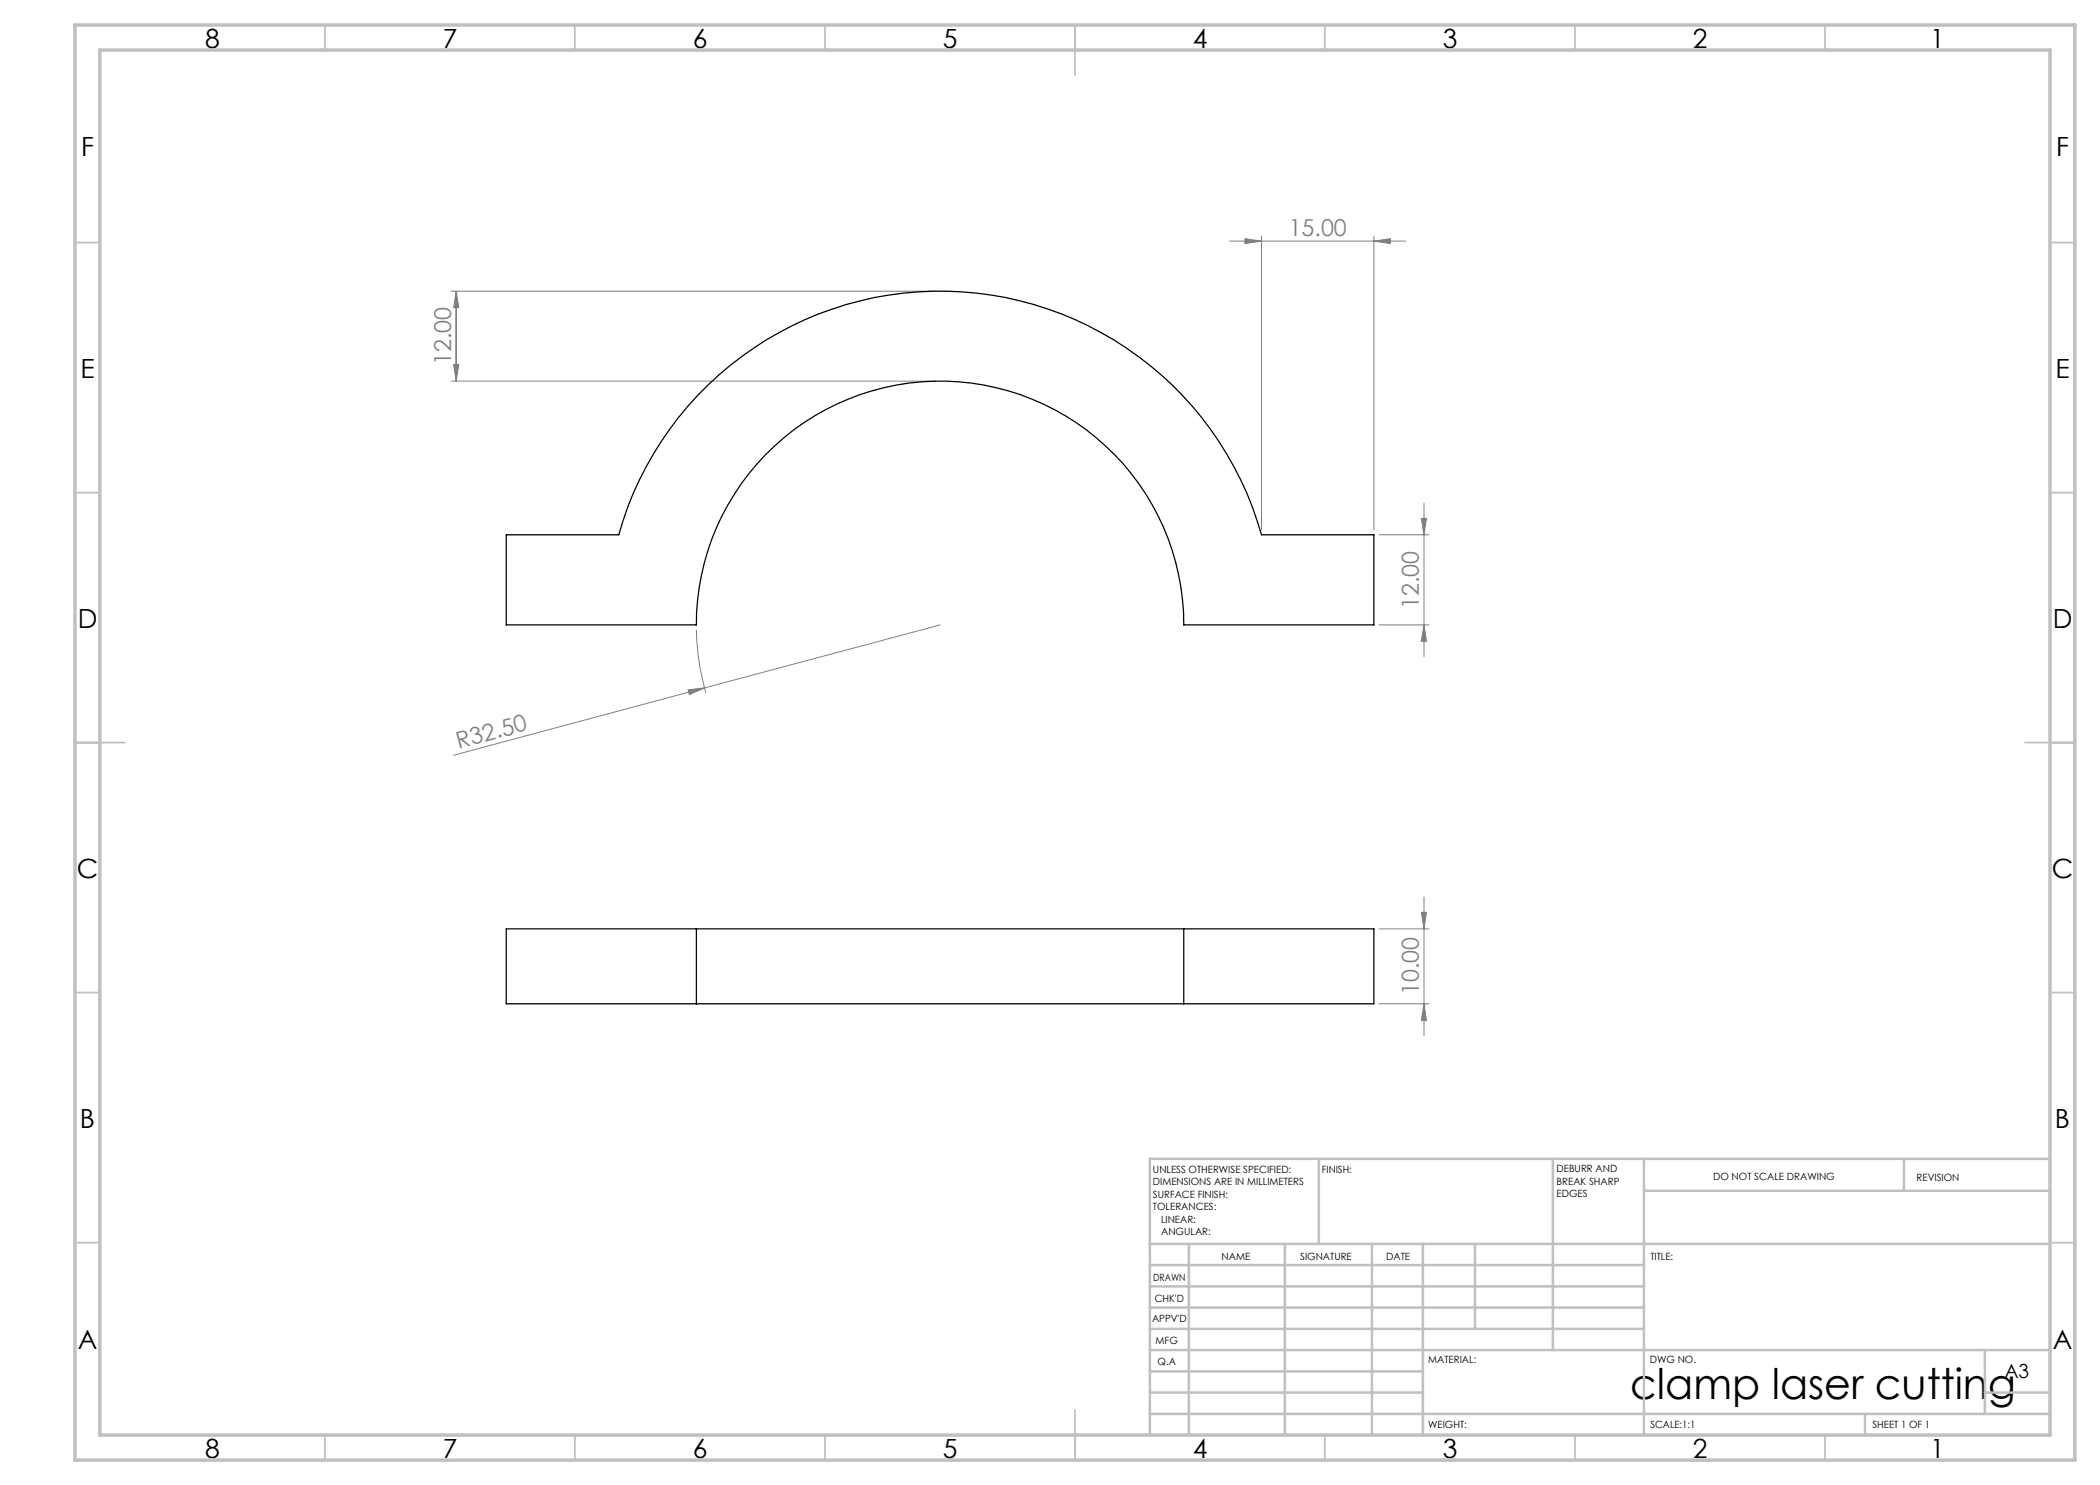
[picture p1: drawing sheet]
<svg xmlns="http://www.w3.org/2000/svg" width="420mm" height="297mm" viewBox="0 0 420 297" stroke-linecap="round" stroke-linejoin="round" font-family="sans-serif">
<g fill="none" stroke="#808080" stroke-width=".2">
<path d="M90.2 58.2h96.8M91.2 58.2v18M91.2 58.2l.6 3.3h-1.1zM246 48.2h35.1M249 47.7l3.3 .5-3.3 .5zM252.3 47.2v58.8M274.8 48.2l3.3-.5v1zM274.8 47.2v58.8M90.2 76.2h96.8M90.7 72.9h1.1l-.6 3.3zM275.8 107h10M284.3 103.7h1l-.5 3.3z"/>
<path d="M284.8 100.6v30.7M137.6 138l3.3-.4-3 1.3zM139.3 126a47.8 47.8 0 0 0 1.9 12.6M188 125l-97.3 26.1M275.8 125h10M284.8 125l.5 3.3h-1zM284.8 179.4v27.7M275.8 185.8h10M284.3 182.5h1l-.5 3.3zM275.8 200.8h10M284.8 200.8l.5 3.3h-1z"/>
</g>
<g fill="none" stroke="#c0c0c0" stroke-width=".35">
<path d="M65 5v5M115 5v5M165 5v5M215 5v10M265 5v5M315 5v5M365 5v5M15 48.5h5M410 48.5h5M15 98.5h5M410 98.5h5M15 148.5h10"/>
<path d="M405 148.5h10M15 198.5h5M410 198.5h5M15 248.5h5M410 248.5h5M65 287v5M115 287v5M165 287v5M215 282v10M265 287v5M315 287v5M365 287v5"/>
</g>
<g fill="none" stroke="#c0c0c0" stroke-width=".5">
<path d="M263.8 231.8v17M310.6 231.8v38.2M328.8 231.8v55.2M328.8 238.2h81.2M380.8 231.8v6.4M410 231.8h-180v55.2M230 248.8h180M230 257.3h98.8M230 253h98.8M237.8 248.8v38.2M257 248.8v38.2M274.4 248.8v38.2"/>
<path d="M284.6 248.8v38.2M295 248.8v17M230 265.8h98.8M230 261.5h98.8M230 278.5h54.6M230 274.3h54.6M230 270h180M397 278.5h13M397 270v12.8M230 282.8h180M373 282.8v4.2"/>
</g>
<path d="M15 5h400v287h-400zM20 10h390v277h-390z" fill="none" stroke="#c0c0c0" stroke-width=".7"/>
<g fill="#808080">
<path d="M137.6 138l3.3-.4-3 1.3z"/>
<path d="M274.8 48.2l3.3-.5v1zM249 47.7l3.3 .5-3.3 .5z"/>
<path d="M284.8 125l.5 3.3h-1zM284.3 103.7h1l-.5 3.3zM91.2 58.2l.6 3.3h-1.1zM90.7 72.9h1.1l-.6 3.3z"/>
<path d="M284.3 182.5h1l-.5 3.3zM284.8 200.8l.5 3.3h-1z"/>
</g>
<path d="M101.2 107h22.6a66.8 66.8 0 0 1 64.2-48.8 66.8 66.8 0 0 1 64.3 48.8h22.5v18h-38.1a48.7 48.7 0 0 0-48.7-48.8 48.7 48.7 0 0 0-48.7 48.8h-38.1zM139.3 185.8h97.4M139.3 185.8h-38.1v15h38.1M139.3 185.8v15M236.7 185.8h38.1v15h-38.1M236.7 185.8v15M139.3 200.8h97.4" fill="none" stroke="#000" stroke-width=".25"/>
<text font-size="8.5" x="326" y="279.7">clamp laser cutting</text>
<g font-size="5.3">
<text x="41" y="9.5">8</text>
<text x="88.5" y="9.5">7</text>
<text x="138.5" y="9.5">6</text>
<text x="188.5" y="9.5">5</text>
<text x="238.5" y="9.5">4</text>
<text x="288.5" y="9.5">3</text>
<text x="338.5" y="9.5">2</text>
<text x="386" y="9.5">1</text>
<text x="16.2" y="31.3">F</text>
<text x="411.2" y="31.3">F</text>
<text x="16.1" y="75.5">E</text>
<text x="411.1" y="75.5">E</text>
<text x="15.5" y="125.5">D</text>
<text x="410.5" y="125.5">D</text>
<text x="15.4" y="175.5">C</text>
<text x="410.4" y="175.5">C</text>
<text x="16" y="225.5">B</text>
<text x="411" y="225.5">B</text>
<text x="15.5" y="269.8">A</text>
<text x="410.5" y="269.8">A</text>
<text x="41" y="291.5">8</text>
<text x="88.5" y="291.5">7</text>
<text x="138.5" y="291.5">6</text>
<text x="188.5" y="291.5">5</text>
<text x="238.5" y="291.5">4</text>
<text x="288.5" y="291.5">3</text>
<text x="338.5" y="291.5">2</text>
<text x="386" y="291.5">1</text>
</g>
<g font-size="4.7" fill="#808080">
<text x="257.7" y="47.2">15.00</text>
<text x="90.2" y="73" transform="rotate(-90 90.2 73)">12.00</text>
<text x="283.8" y="121.8" transform="rotate(-90 283.8 121.8)">12.00</text>
<text x="91.7" y="149.7" transform="rotate(-15 91.7 149.7)">R32.50</text>
<text x="283.8" y="199.1" transform="rotate(-90 283.8 199.1)">10.00</text>
</g>
<text font-size="3.9" x="400.9" y="275.5">A3</text>
<g font-size="2">
<text x="230.6" y="234.6">UNLESS OTHERWISE SPECIFIED:</text>
<text x="230.6" y="237.1">DIMENSIONS ARE IN MILLIMETERS</text>
<text x="230.6" y="239.6">SURFACE FINISH:</text>
<text x="264.4" y="234.6">FINISH:</text>
<text x="311.3" y="234.5">DEBURR AND</text>
<text x="311.3" y="237">BREAK SHARP</text>
<text x="311.3" y="239.5">EDGES</text>
<text x="342.6" y="236">DO NOT SCALE DRAWING</text>
<text x="383.3" y="236.2">REVISION</text>
<text x="230.6" y="242.1">TOLERANCES:</text>
<text x="232.2" y="244.6">LINEAR:</text>
<text x="232.2" y="247.1">ANGULAR:</text>
<text x="244.3" y="252">NAME</text>
<text x="260" y="251.9">SIGNATURE</text>
<text x="277.2" y="251.9">DATE</text>
<text x="330.1" y="251.9">TITLE:</text>
<text x="230.6" y="256.1">DRAWN</text>
<text x="230.9" y="260.3">CHK'D</text>
<text x="230.4" y="264.4">APPV'D</text>
<text x="231.1" y="268.8">MFG</text>
<text x="231.5" y="273">Q.A</text>
<text x="285.6" y="272.5">MATERIAL:</text>
<text x="330" y="272.5">DWG NO.</text>
<text x="285.6" y="285.5">WEIGHT:</text>
<text x="330.1" y="285.6">SCALE:1:1</text>
<text x="374.5" y="285.6">SHEET 1 OF 1</text>
</g>
</svg>
